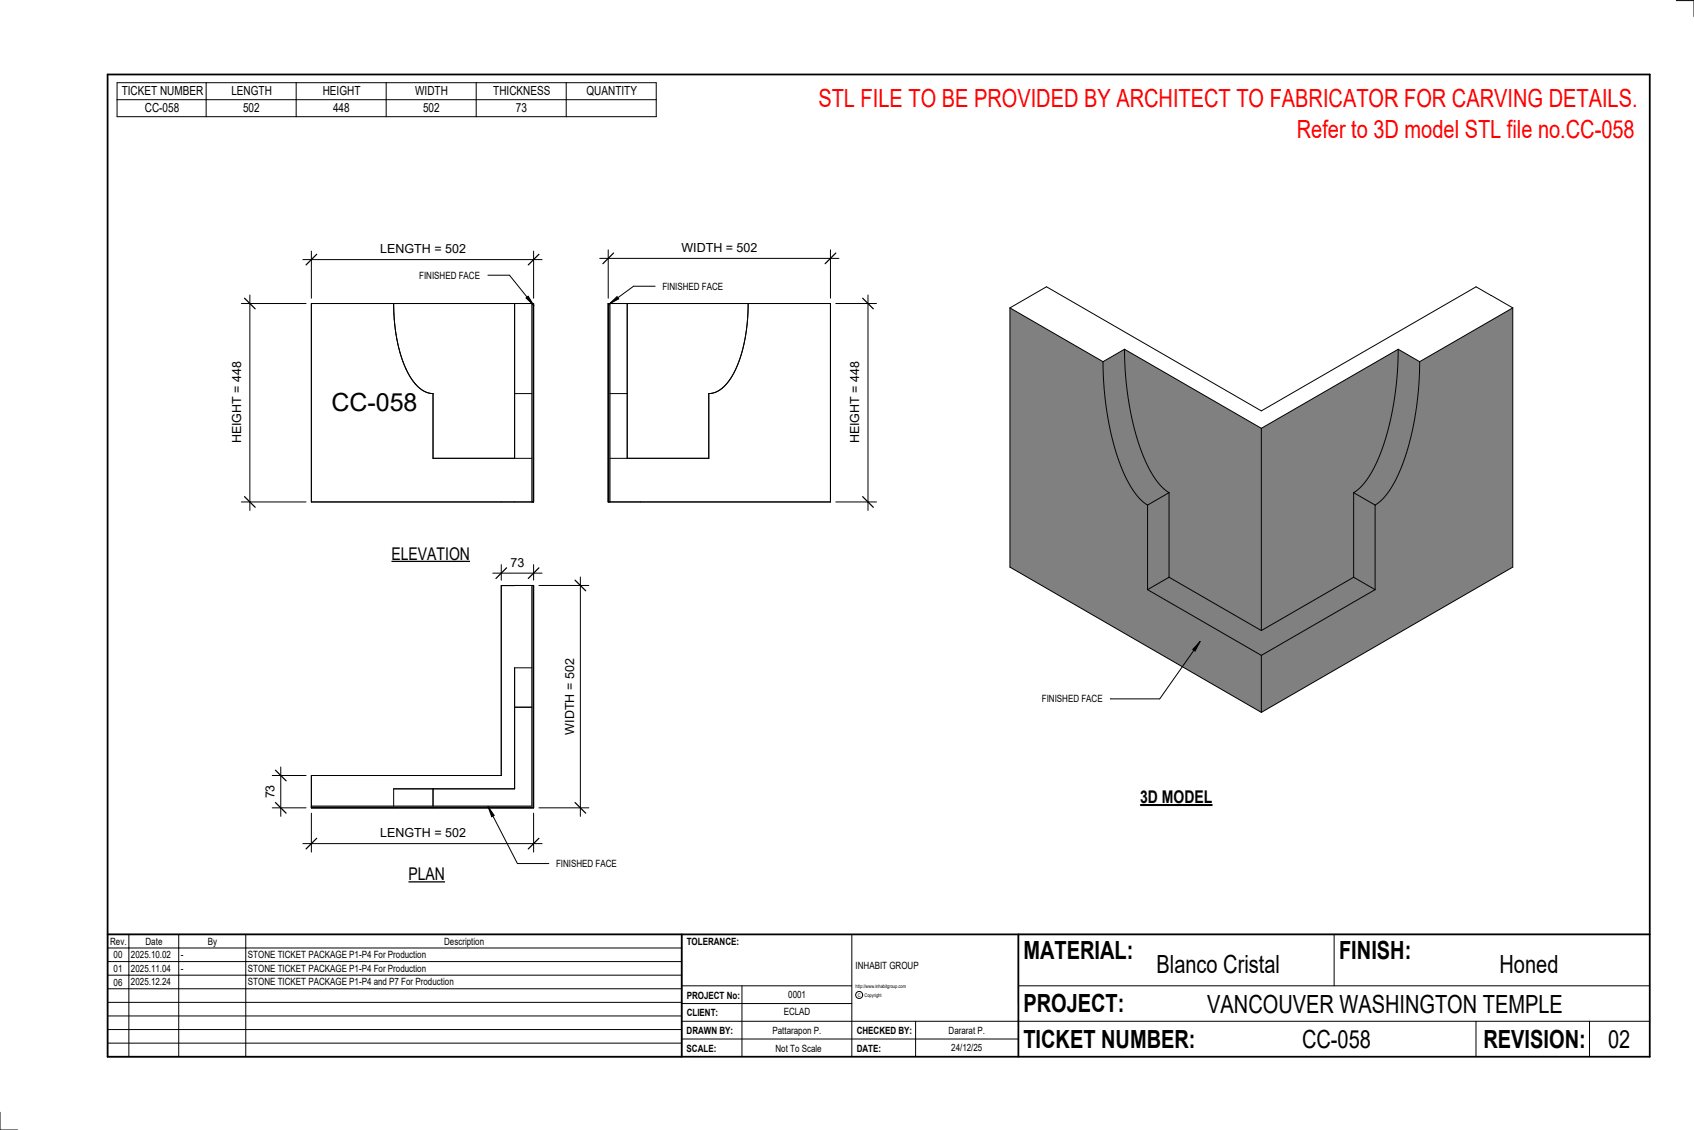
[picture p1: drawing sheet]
<svg xmlns="http://www.w3.org/2000/svg" width="914mm" height="610mm" viewBox="0 0 914 610" stroke-linecap="round" stroke-linejoin="round" font-family="sans-serif">
<path d="M168 435h119v-119h1v120h-120z" fill="#7c7c7c"/>
<path d="M278 316h.1M287 316v119h-119M278 360v22h9M278 360v66h-66M278 360h9M288 360v22M168 418h103v-102h17v120h-120zM212 436h22M212 426h22v9M212 426v9" fill="none" stroke="#000" stroke-width=".54"/>
<path d="M328 164h1v107h-1z" fill="#7c7c7c"/>
<path d="M328 164v48M328 164h120v107h-120zM329 164v107M404 164a74 74 0 0 1-11 42 14 14 0 0 1-10 6v35h-54M329 212h10v-48v83" fill="none" stroke="#000" stroke-width=".54"/>
<path d="M287 164h1v107h-1z" fill="#7c7c7c"/>
<path d="M168 164h120v107h-120zM212 164a74 74 0 0 0 11 42 14 14 0 0 0 11 6 17 17 0 0 1-14-11 83 83 0 0 1-8-37zM287 164v107M288 164v48M234 212v35h53M287 212h-9v-48v83" fill="none" stroke="#000" stroke-width=".54"/>
<g fill="#808080">
<path d="M766 195l51-29v140l-136 78v-30l61-36v-46a45 45 0 0 0 16-23 166 166 0 0 0 8-54z"/>
<path d="M545 166l50 29a145 145 0 0 0 15 67 29 29 0 0 0 9 10v46l62 36v30l-136-78z"/>
<path d="M619 318l12-7 50 29 50-29 11 7-61 36z"/>
<path d="M731 266l11 6v46l-11-7z"/>
<path d="M755 188l11 7a145 145 0 0 1-15 67 29 29 0 0 1-9 10l-11-6a45 45 0 0 0 15-24 166 166 0 0 0 9-54z"/>
<path d="M619 272l12-6v45l-12 7z"/>
<path d="M681 231l74-43a145 145 0 0 1-15 68 29 29 0 0 1-9 10v45l-50 29z"/>
<path d="M607 188l74 43v109l-50-29v-45a45 45 0 0 1-15-24 166 166 0 0 1-9-54z"/>
<path d="M607 188v3zM595 195a145 145 0 0 0 15 67 29 29 0 0 0 9 10l12-6a45 45 0 0 1-15-24 166 166 0 0 1-9-54z"/>
</g>
<g fill="none" stroke="#000" stroke-width=".54">
<path d="M805 159l-8-4-116 67-116-67-20 11M805 159h.1M805 159l12 7M545 166v140l136 78M545 166l50 29M817 166l-51 29M817 166v140l-136 78M595 195a145 145 0 0 0 15 67 29 29 0 0 0 9 10M607 188a145 145 0 0 0 15 68 29 29 0 0 0 9 10M607 188l-12 7M607 188l74 43M755 188a145 145 0 0 1-15 68 29 29 0 0 1-9 10"/>
<path d="M755 188l11 7M755 188l-74 43M766 195a145 145 0 0 1-15 67 29 29 0 0 1-9 10M681 231v109M619 272v46M631 266v45M631 266l-12 6M731 266v45M731 266l11 6M742 272v46M619 318l62 36M631 311l50 29"/>
<path d="M631 311l-12 7M731 311l-50 29M731 311l11 7M742 318l-61 36M681 354v30M168 439v21M288 439v21M163 455h130"/>
</g>
<path d="M171 452l-6 6M291 452l-6 6" fill="none" stroke="#000" stroke-width=".67"/>
<path d="M205 446h46v7h-46z" fill="#fff"/>
<path d="M291 316h27M313 311v129M291 436h27" fill="none" stroke="#000" stroke-width=".54"/>
<path d="M310 313l6 6M310 433l6 6" fill="none" stroke="#000" stroke-width=".67"/>
<path d="M304 355h7v41h-7z" fill="#fff"/>
<path d="M266 309h27M271 305v8M288 305v8" fill="none" stroke="#000" stroke-width=".54"/>
<path d="M273 306l-5 6M291 306l-6 6" fill="none" stroke="#000" stroke-width=".67"/>
<path d="M276 300h7v7h-7z" fill="#fff"/>
<path d="M147 418h18M152 414v26M147 436h18" fill="none" stroke="#000" stroke-width=".54"/>
<path d="M149 415l5 6M149 433l5 6" fill="none" stroke="#000" stroke-width=".67"/>
<path d="M142 423h8v8h-8z" fill="#fff"/>
<path d="M469 159v116M451 164h22M451 271h22" fill="none" stroke="#000" stroke-width=".54"/>
<path d="M466 161l5 6M466 268l5 6" fill="none" stroke="#000" stroke-width=".67"/>
<path d="M458 195h7v44h-7z" fill="#fff"/>
<path d="M324 139h129M328 135v26M448 135v26" fill="none" stroke="#000" stroke-width=".54"/>
<path d="M331 137l-6 5M451 137l-6 5" fill="none" stroke="#000" stroke-width=".67"/>
<path d="M368 130h41v8h-41z" fill="#fff"/>
<path d="M135 159v116M130 164h35M130 271h35" fill="none" stroke="#000" stroke-width=".54"/>
<path d="M132 161l6 6M132 268l6 6" fill="none" stroke="#000" stroke-width=".67"/>
<g fill="#fff">
<path d="M124 195h8v44h-8z"/>
<path d="M179 210h47v15h-47z"/>
</g>
<path d="M168 135v26M288 135v26M163 140h130" fill="none" stroke="#000" stroke-width=".54"/>
<path d="M171 137l-6 6M291 137l-6 6" fill="none" stroke="#000" stroke-width=".67"/>
<path d="M205 131h46v7h-46z" fill="#fff"/>
<g fill="none" stroke="#000" stroke-width=".54">
<path d="M905 0h9v9M460 504v66M720 504v28M891 504h-341v37M368 532h92M401 532v38M550 532h341M368 551h523M368 541h92M494 551v19M797 551v19M858 551v19"/>
<path d="M368 561h182M0 600v10h10"/>
<circle cx="464" cy="537" r="1.9"/>
</g>
<path d="M58 40h833v530h-833zM58 504h833M368 504v66M550 504v66" fill="none" stroke="#000" stroke-width=".96"/>
<g fill="#fff">
<path d="M652 534h192v15h-192z"/>
<path d="M513 562h17v6h-17z"/>
<path d="M425 533h10v6h-10z"/>
<path d="M423 543h15v6h-15z"/>
<path d="M417 553h27v6h-27z"/>
<path d="M624 513h68v15h-68z"/>
<path d="M809 513h33v15h-33z"/>
<path d="M512 553h20v6h-20z"/>
<path d="M703 553h37v15h-37z"/>
<path d="M442 45h443v16h-443z"/>
<path d="M868 553h12v15h-12z"/>
<path d="M61 512h5v6h-5z"/>
<path d="M61 520h5v6h-5z"/>
<path d="M61 527h5v6h-5z"/>
</g>
<path d="M63 45h291v18h-291zM63 54h291M111 45v18M160 45v18M208 45v18M257 45v18M306 45v18" fill="none" stroke="#000" stroke-width=".54"/>
<path d="M211 293h43v11h-43z" fill="#fff"/>
<path d="M211 303h43" fill="none" stroke="#000" stroke-width=".69" stroke-linecap="butt"/>
<path d="M220 466h20v11h-20z" fill="#fff"/>
<path d="M220 476h20" fill="none" stroke="#000" stroke-width=".69" stroke-linecap="butt"/>
<path d="M615 424h40v12h-40z" fill="#fff"/>
<path d="M615 434h39" fill="none" stroke="#000" stroke-width="1.1" stroke-linecap="butt"/>
<path d="M700 62h184v15h-184z" fill="#fff"/>
<g fill="none" stroke="#000" stroke-width=".54">
<path d="M263 148h12l13 17M354 154h-12l-13 10M284 161l1-1 3 5zM329 164l4-4 1 1zM648 346l-3 5-1-1zM648 346l-22 31h-27M263 435l4 5-2 1zM263 435l16 31h17M58 504h310v66h-310zM58 519h310M58 511h310M70 504v66"/>
<path d="M96 504v66M133 504v66M58 533h310M58 526h310M58 555h310M58 548h310M58 541h310M58 563h310"/>
</g>
<path d="M284 161l1-1 3 5zM329 164l4-4 1 1zM648 346l-3 5-1-1zM263 435l4 5-2 1z" fill="#000"/>
<g font-size="13.5" fill="#f00">
<text x="442" y="58">STL FILE TO BE PROVIDED BY ARCHITECT TO FABRICATOR FOR CARVING DETAILS.</text>
<text x="700" y="75">Refer to 3D model STL file no.CC-058</text>
</g>
<g font-size="13.5">
<text x="179" y="222">CC-058</text>
<text x="552" y="517">MATERIAL:</text>
<text x="723" y="517">FINISH:</text>
<text x="624" y="525">Blanco Cristal</text>
<text x="809" y="525">Honed</text>
<text x="552" y="546">PROJECT:</text>
<text x="652" y="546">VANCOUVER WASHINGTON TEMPLE</text>
<text x="552" y="565">TICKET NUMBER:</text>
<text x="703" y="565">CC-058</text>
<text x="801" y="565">REVISION:</text>
<text x="868" y="565">02</text>
</g>
<g font-size="9.4">
<text x="211" y="302">ELEVATION</text>
<text x="615" y="433">3D MODEL</text>
<text x="220" y="475">PLAN</text>
</g>
<g font-size="6.7">
<text x="66" y="51">TICKET NUMBER</text>
<text x="125" y="51">LENGTH</text>
<text x="174" y="51">HEIGHT</text>
<text x="224" y="51">WIDTH</text>
<text x="266" y="51">THICKNESS</text>
<text x="317" y="51">QUANTITY</text>
<text x="78" y="61">CC-058</text>
<text x="131" y="61">502</text>
<text x="180" y="61">448</text>
<text x="228" y="61">502</text>
<text x="278" y="61">73</text>
<text x="205" y="137">LENGTH = 502</text>
<text x="368" y="136">WIDTH = 502</text>
<text x="130" y="239" transform="rotate(-90 130 239)">HEIGHT = 448</text>
<text x="464" y="239" transform="rotate(-90 464 239)">HEIGHT = 448</text>
<text x="276" y="306">73</text>
<text x="310" y="396" transform="rotate(-90 310 396)">WIDTH = 502</text>
<text x="148" y="431" transform="rotate(-90 148 431)">73</text>
<text x="205" y="452">LENGTH = 502</text>
</g>
<g font-size="5.4">
<text x="226" y="150">FINISHED FACE</text>
<text x="358" y="156">FINISHED FACE</text>
<text x="562" y="379">FINISHED FACE</text>
<text x="300" y="468">FINISHED FACE</text>
<text x="59" y="510">Rev.</text>
<text x="79" y="510">Date</text>
<text x="112" y="510">By</text>
<text x="240" y="510">Description</text>
<text x="371" y="510">TOLERANCE:</text>
<text x="61" y="517">00</text>
<text x="71" y="517">2025.10.02</text>
<text x="98" y="517">-</text>
<text x="134" y="517">STONE TICKET PACKAGE P1-P4 For Production</text>
<text x="61" y="525">01</text>
<text x="71" y="524">2025.11.04</text>
<text x="98" y="524">-</text>
<text x="134" y="524">STONE TICKET PACKAGE P1-P4 For Production</text>
<text x="462" y="523">INHABIT GROUP</text>
<text x="61" y="532">06</text>
<text x="71" y="532">2025.12.24</text>
<text x="134" y="532">STONE TICKET PACKAGE P1-P4 and P7 For Production</text>
<text x="371" y="539">PROJECT No:</text>
<text x="425" y="538">0001</text>
<text x="371" y="548">CLIENT:</text>
<text x="423" y="548">ECLAD</text>
<text x="371" y="558">DRAWN BY:</text>
<text x="417" y="558">Pattarapon P.</text>
<text x="462" y="558">CHECKED BY:</text>
<text x="512" y="558">Dararat P.</text>
<text x="371" y="567">SCALE:</text>
<text x="419" y="567">Not To Scale</text>
<text x="462" y="567">DATE:</text>
<text x="513" y="567">24/12/25</text>
</g>
<g font-size="2.7">
<text x="462" y="533">http://www.inhabitgroup.com</text>
<text x="463" y="538">C</text>
<text x="467" y="538">Copyright</text>
</g>
</svg>
